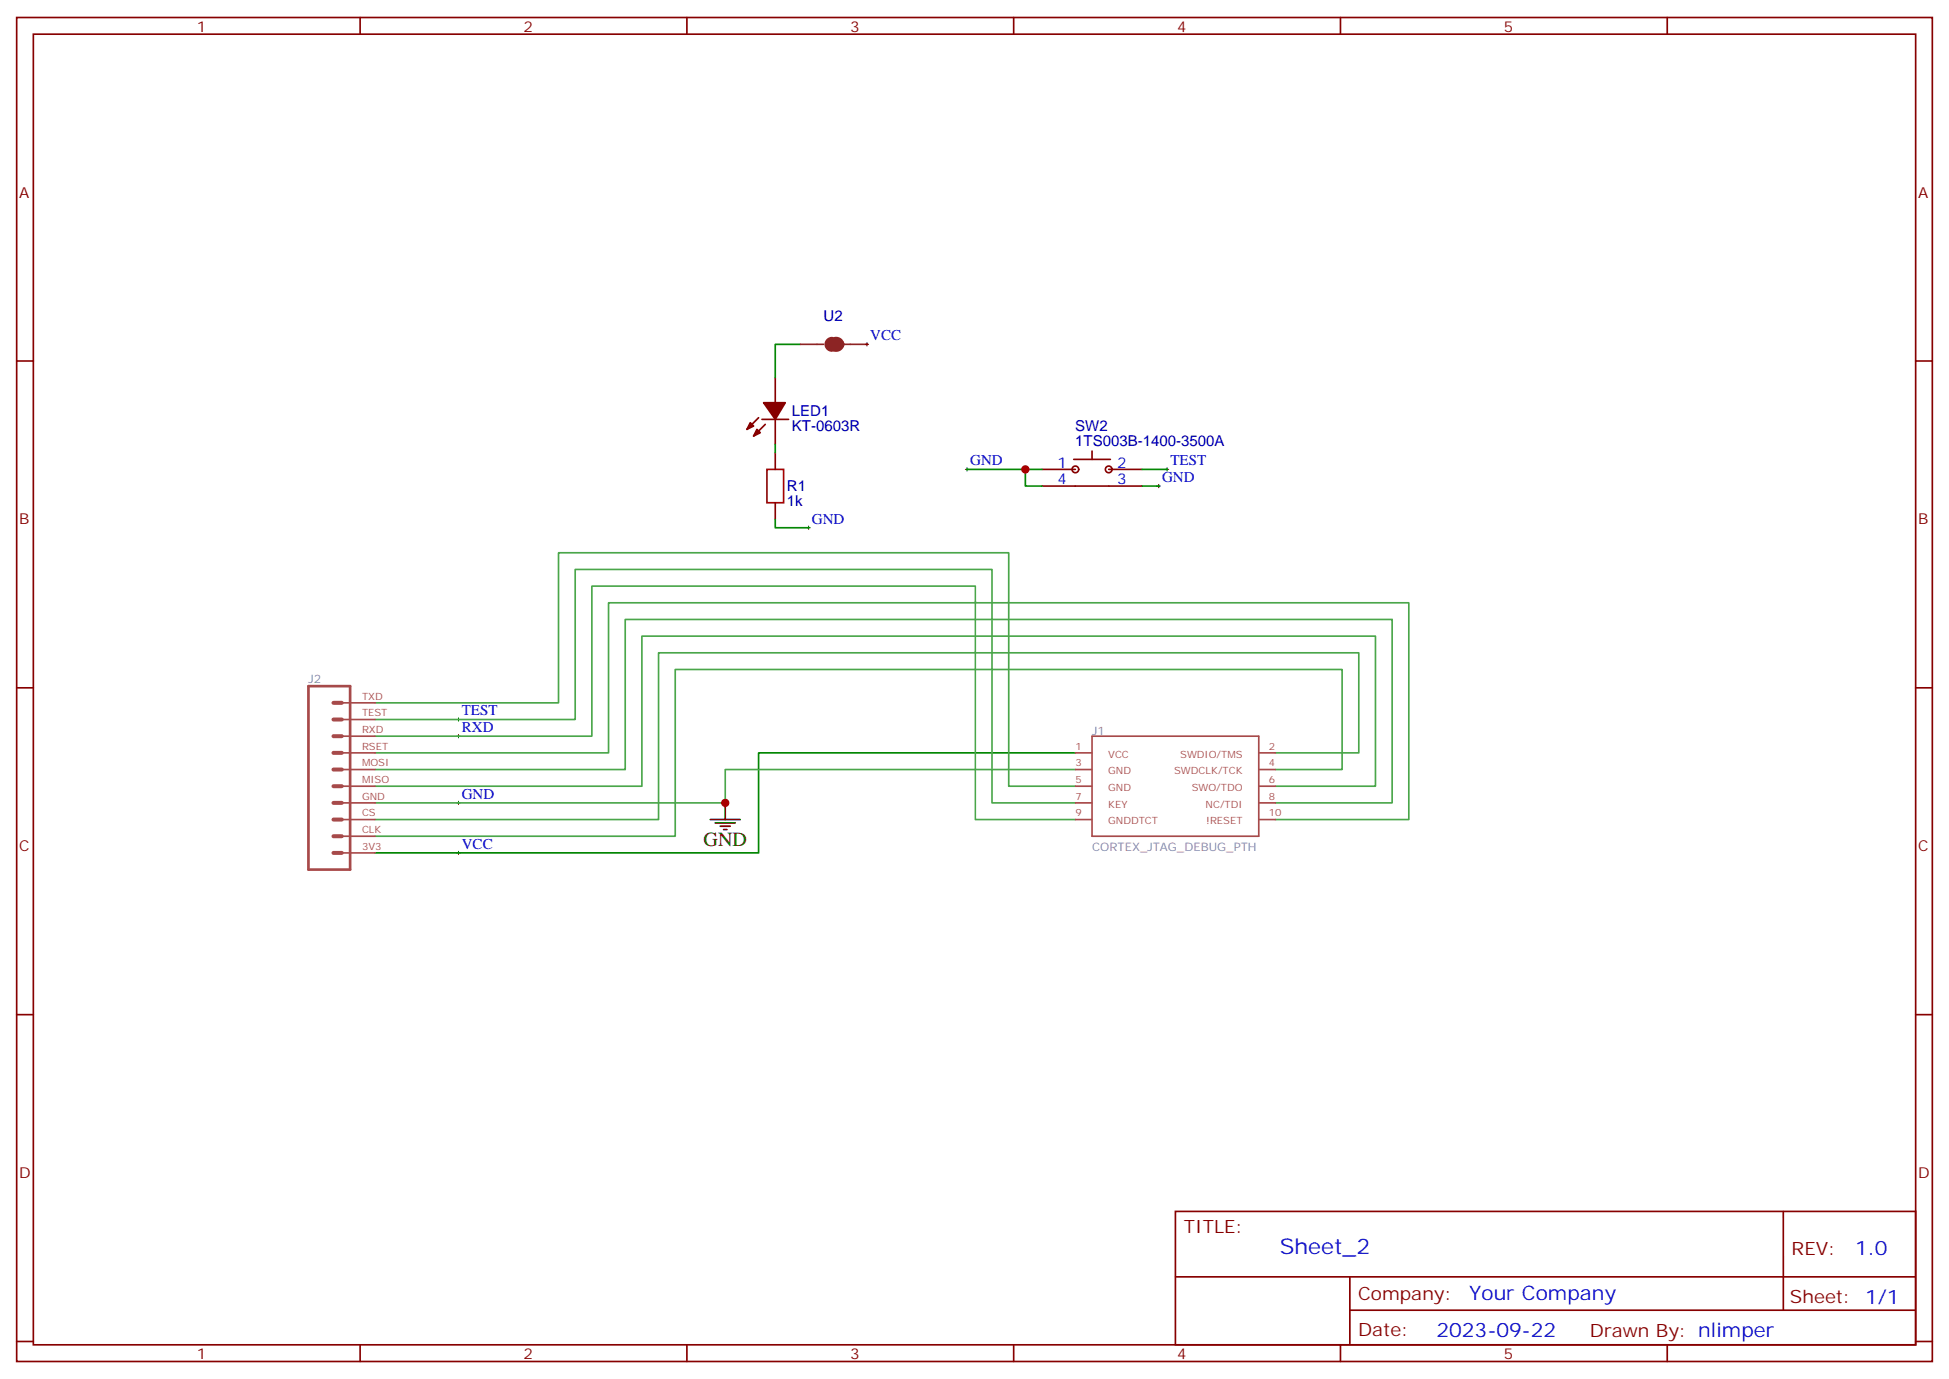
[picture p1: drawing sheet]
<svg xmlns="http://www.w3.org/2000/svg" width="412mm" height="292mm" viewBox="0 0 412 292" stroke-linecap="round" stroke-linejoin="round" font-family="sans-serif">
<g fill="none" stroke="#870000" stroke-width=".35">
<path d="M3.5 3.7h405.4v284.3h-405.4zM7.1 7.2h398.2v277.3h-398.2zM76.2 3.7v3.5M145.3 3.7v3.5M214.5 3.7v3.5M283.6 3.7v3.5M352.8 3.7v3.5M3.5 76.4h3.6M164 79.9v5.3M405.3 76.4h3.6M160.5 88.4l-2.5 2.4M161.2 88.7h5.7"/>
<path d="M161.9 89.8l-2.4 2.5M164 88.7v5.3M164 95.8v3.5M220.5 99.3h7M227.2 97.2h7.7M231.1 95.4v1.8M234.6 99.3h7.1M164 106.4v3.5M220.5 102.8h21.2M3.5 145.5h3.6M405.3 145.5h3.6M3.5 214.7h3.6"/>
<path d="M405.3 214.7h3.6M248.7 256.3h156.6v28.2h-156.6zM377.3 256.3v20.9M248.7 270.1h156.5M285.6 277.2h119.6M285.6 270.1v14.2M3.5 283.8h3.6M76.2 284.5v3.5M145.3 284.5v3.5M214.5 284.5v3.5M283.6 284.5v3.5M352.8 284.5v3.5"/>
<path d="M405.3 283.8h3.6"/>
<circle cx="227.5" cy="99.3" r=".71"/>
<circle cx="234.6" cy="99.3" r=".71"/>
</g>
<g fill="none" stroke="#000" stroke-width=".21">
<path d="M183.1 72.8h.7M183.4 72.5v.7M204.3 99.3h.7M204.6 99v.7M246.6 99.3h.7M246.9 99v.7M170.7 111.7h.7M171.1 111.3v.7M244.8 102.8h.7M245.2 102.5v.7M96.7 152.2h.7M96.7 155.8h.7"/>
<path d="M97 151.9v.7M97 155.4v.7M96.7 169.9h.7M97 169.5v.7M96.7 180.4h.7M97 180.1v.7"/>
</g>
<path d="M150.3 173.4h6.3M151.3 174.1h4.3M152.4 174.8h2.1M153.1 175.5h.7M153.5 169.9v3.5" fill="none" stroke="#000" stroke-width=".35"/>
<path d="M169.3 72.8h-5.3v7.1M164 94v1.8M204.6 99.3h15.9M217 99.3v3.5h3.5M241.7 99.3h5.2M164 109.9v1.8h7.1M241.7 102.8h3.5M227.5 159.3h-67v21.1h-81.1" fill="none" stroke="#008700" stroke-width=".35"/>
<path d="M79.4 148.7h38.8v-31.8h95.2v49.4h14.1M79.4 152.2h42.3v-31.7h88.2v49.4h17.6M79.4 155.8h45.8v-31.8h81.2v49.4h21.1M79.4 159.3h49.4v-31.8h169.3v45.9h-28.2M269.9 159.3h17.6v-21.2h-148.2v35.3h-59.9M79.4 162.8h52.9v-31.7h162.3v38.8h-24.7M79.4 166.3h56.4v-31.7h155.2v31.7h-21.1M227.5 162.8h-74v7.1h-74.1M269.9 162.8h14.1v-21.2h-141.1v35.3h-63.5" fill="none" stroke="#4aa64a" stroke-width=".35"/>
<path d="M65.3 145.2h8.8v38.8h-8.8z" fill="none" stroke="#a64a4a" stroke-width=".56"/>
<path d="M70.6 159.3h1.7M70.6 155.8h1.7M70.6 152.2h1.7M70.6 148.7h1.7M70.6 173.4h1.7M70.6 176.9h1.7M70.6 166.3h1.7M70.6 169.9h1.7M70.6 162.8h1.7M70.6 180.4h1.7" fill="none" stroke="#a64a4a" stroke-width=".85"/>
<g fill="none" stroke="#a64a4a" stroke-width=".35">
<path d="M72.4 159.3h7M72.4 155.8h7M72.4 152.2h7M72.4 148.7h7M227.5 159.3h3.5M231.1 155.8h35.2v21.1h-35.2zM266.4 159.3h3.5M72.4 176.9h7M72.4 173.4h7M72.4 169.9h7M72.4 166.3h7M72.4 162.8h7"/>
<path d="M227.5 173.4h3.5M227.5 169.9h3.5M227.5 166.3h3.5M227.5 162.8h3.5M266.4 173.4h3.5M266.4 169.9h3.5M266.4 166.3h3.5M266.4 162.8h3.5M72.4 180.4h7"/>
</g>
<g fill="#870000" stroke="#870000" stroke-width=".35">
<path d="M160.2 90.8l.7 .7-1.4 .8z"/>
<path d="M158.7 89.4l.8 .7-1.5 .7z"/>
<path d="M161.6 85.2h4.6l-2.2 3.5z"/>
</g>
<path d="M162.3 99.3h3.5v7.1h-3.5z" fill="none" stroke="#a10000" stroke-width=".35"/>
<path d="M176 72.1a.71 .71 0 0 0-.7 .7 .71 .71 0 0 0 .7 .8M176.7 72.1a.76 .76 0 0 1 1.1 .7 .76 .76 0 0 1-1.1 .8" fill="none" stroke="#8c2424" stroke-width="1.8"/>
<path d="M169.3 72.8h5M175.3 72.8h2.5M178.5 72.8h4.9" fill="none" stroke="#8c2424" stroke-width=".35"/>
<g fill="#c00">
<circle cx="153.5" cy="169.9" r=".88"/>
<circle cx="217" cy="99.3" r=".88"/>
</g>
<text font-size="4.6" fill="#00f" x="270.8" y="265.3">Sheet_2</text>
<text font-size="4.2" x="148.9" y="179">GND</text>
<g font-size="4.2" fill="#00f">
<text x="392.5" y="265.6">1.0</text>
<text x="310.9" y="275.1">Your Company</text>
<text x="304" y="282.9">2023-09-22</text>
</g>
<g font-size="3.9" fill="#800">
<text x="250.5" y="260.9">TITLE:</text>
<text x="379.1" y="265.6">REV:</text>
<text x="287.4" y="275.1">Company:</text>
<text x="378.7" y="275.7">Sheet: 1/1</text>
<text x="287.4" y="282.8">Date:</text>
<text x="336.4" y="282.8">Drawn By: nlimper</text>
</g>
<g font-size="3.2" fill="#800">
<text x="41.6" y="6.7">1</text>
<text x="110.8" y="6.7">2</text>
<text x="179.9" y="6.7">3</text>
<text x="249.1" y="6.7">4</text>
<text x="318.2" y="6.7">5</text>
<text x="4.1" y="41.8">A</text>
<text x="405.9" y="41.8">A</text>
<text x="4.1" y="110.9">B</text>
<text x="405.9" y="110.9">B</text>
<text x="4.1" y="180.1">C</text>
<text x="405.9" y="180.1">C</text>
<text x="4.1" y="249.2">D</text>
<text x="405.9" y="249.2">D</text>
<text x="41.6" y="287.5">1</text>
<text x="110.8" y="287.5">2</text>
<text x="179.9" y="287.5">3</text>
<text x="249.1" y="287.5">4</text>
<text x="318.2" y="287.5">5</text>
</g>
<g font-size="3.2" fill="#000080">
<text x="174.3" y="67.9">U2</text>
<text x="167.6" y="88.1">LED1</text>
<text x="167.6" y="91.3">KT-0603R</text>
<text x="227.5" y="94.4">1TS003B-1400-3500A</text>
<text x="227.5" y="91.2">SW2</text>
<text x="166.5" y="107.2">1k</text>
<text x="166.5" y="104">R1</text>
</g>
<g font-size="3.2" fill="#00f">
<text x="184.1" y="72">VCC</text>
<text x="205.3" y="98.4">GND</text>
<text x="223.8" y="99">1</text>
<text x="236.4" y="99">2</text>
<text x="245.9" y="102">GND</text>
<text x="247.6" y="98.4">TEST</text>
<text x="223.8" y="102.5">4</text>
<text x="236.4" y="102.5">3</text>
<text x="171.8" y="110.8">GND</text>
<text x="97.7" y="151.3">TEST</text>
<text x="97.7" y="154.9">RXD</text>
<text x="97.7" y="169">GND</text>
<text x="97.7" y="179.6">VCC</text>
</g>
<g font-size="2.5" fill="#838383">
<text x="65.3" y="144.5">J2</text>
<text x="231.1" y="155.4">J1</text>
<text x="231.1" y="180.1">CORTEX_JTAG_DEBUG_PTH</text>
</g>
<g font-size="2.1" fill="#a54b4b">
<text x="76.6" y="148">TXD</text>
<text x="76.6" y="155.1">RXD</text>
<text x="76.6" y="151.5">TEST</text>
<text x="76.6" y="158.6">RSET</text>
<text x="227.6" y="158.6">1</text>
<text x="234.5" y="160.3">VCC</text>
<text x="249.7" y="160.3">SWDIO/TMS</text>
<text x="268.5" y="158.6">2</text>
<text x="76.6" y="165.6">MISO</text>
<text x="76.6" y="162.1">MOSI</text>
<text x="227.6" y="162.1">3</text>
<text x="227.6" y="165.6">5</text>
<text x="234.5" y="163.8">GND</text>
<text x="234.5" y="167.4">GND</text>
<text x="248.4" y="163.8">SWDCLK/TCK</text>
<text x="252.2" y="167.4">SWO/TDO</text>
<text x="268.5" y="165.6">6</text>
<text x="268.5" y="162.1">4</text>
<text x="76.6" y="172.7">CS</text>
<text x="76.6" y="169.2">GND</text>
<text x="227.6" y="169.2">7</text>
<text x="227.6" y="172.7">9</text>
<text x="234.5" y="170.9">KEY</text>
<text x="255.1" y="170.9">NC/TDI</text>
<text x="268.5" y="172.7">10</text>
<text x="268.5" y="169.2">8</text>
<text x="76.6" y="179.8">3V3</text>
<text x="76.6" y="176.2">CLK</text>
<text x="234.5" y="174.4">GNDDTCT</text>
<text x="255.2" y="174.4">!RESET</text>
</g>
</svg>
